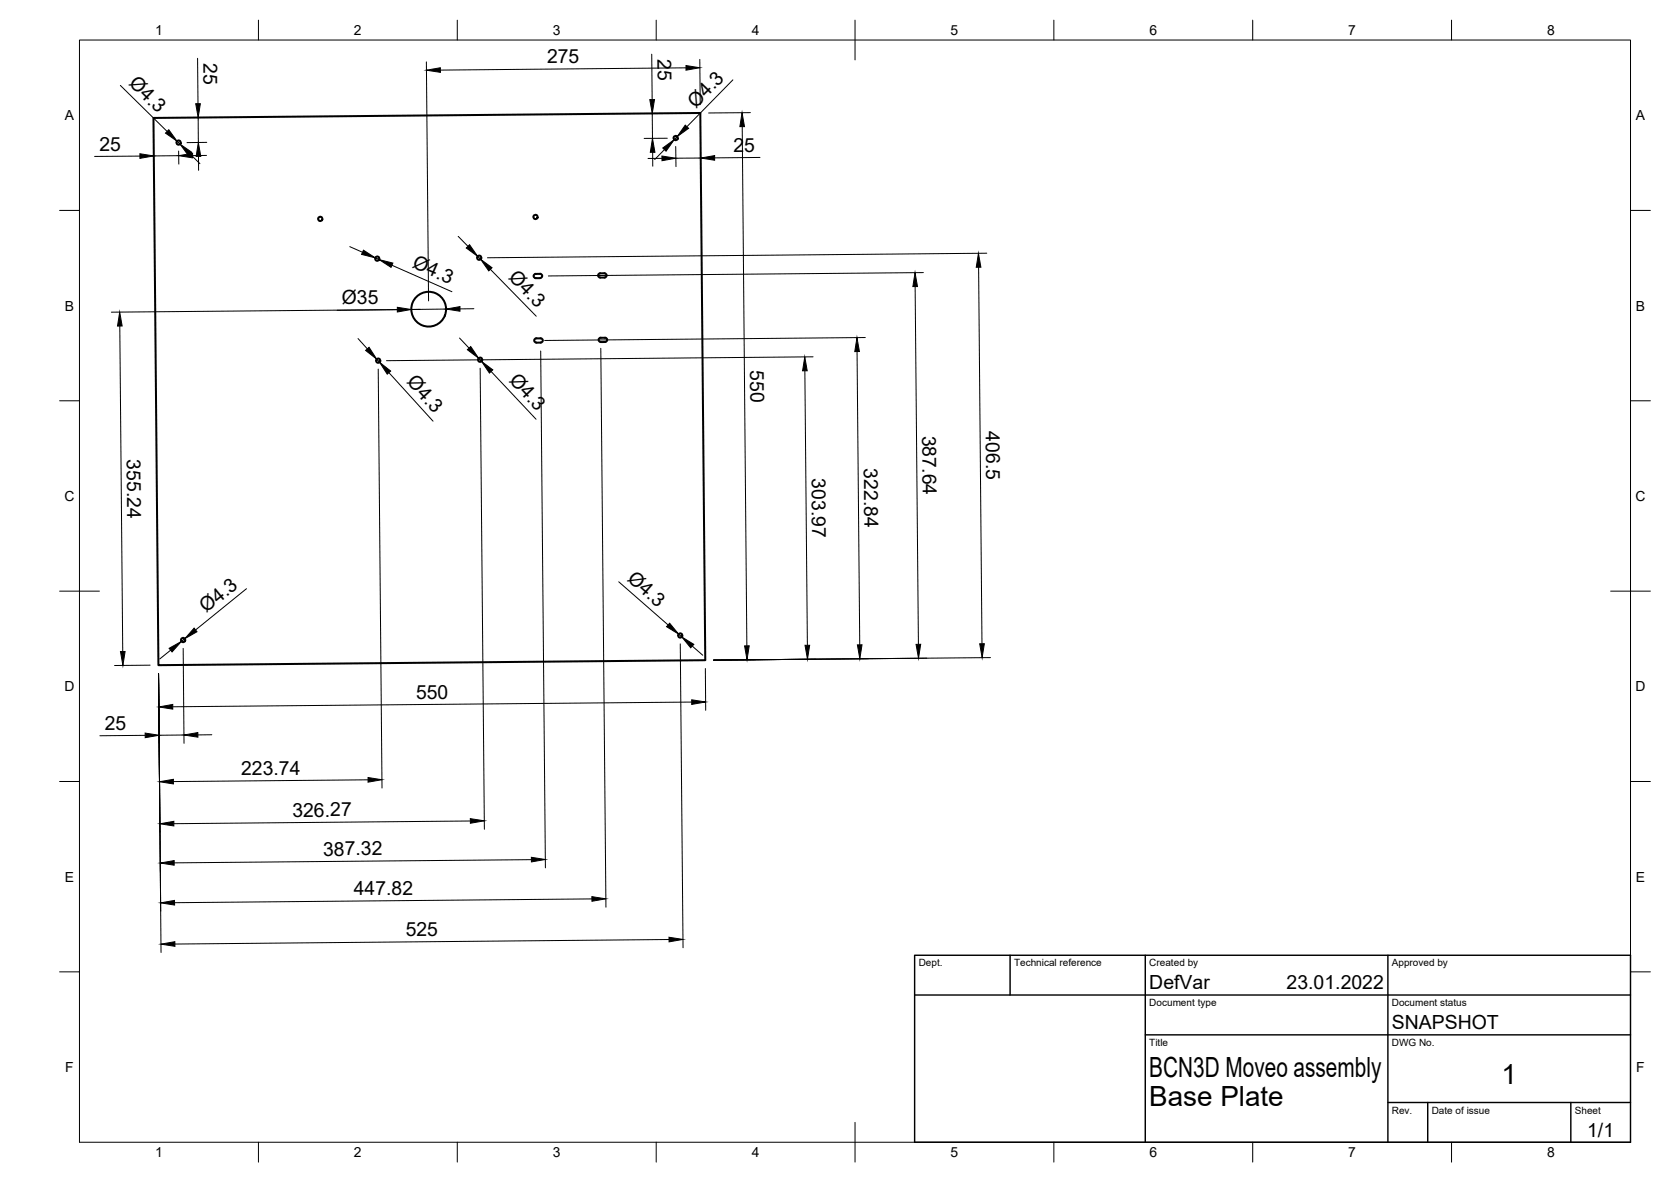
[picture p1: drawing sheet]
<svg xmlns="http://www.w3.org/2000/svg" width="420mm" height="297mm" viewBox="0 0 420 297" stroke-linecap="round" stroke-linejoin="round" font-family="sans-serif">
<!-- layer: Visible -->
<g fill="none" stroke="#000" stroke-width=".51">
<path d="M38.6 29.6l137.5-1.2 1.2 137.5-137.5 1.3zM135.8 68.8a.54 .54 0 0 1 .5 .5 .54 .54 0 0 1-.5 .6h-1.1a.54 .54 0 0 1-.5-.5 .54 .54 0 0 1 .5-.6h1.1M150.9 68.7a.54 .54 0 0 0-.5 .5 .54 .54 0 0 0 .5 .6h1.1a.54 .54 0 0 0 .5-.6 .54 .54 0 0 0-.5-.5h-1.1M134.9 85h1M134.9 85a.54 .54 0 0 0-.6 .6 .54 .54 0 0 0 .6 .5M135.9 86.1h-1M135.9 85a.54 .54 0 0 1 .6 .5 .54 .54 0 0 1-.6 .6M151.1 85.9a.54 .54 0 0 1-.6-.5 .54 .54 0 0 1 .6-.5h1a.53 .53 0 0 1 .6 .5 .53 .53 0 0 1-.6 .5l-1 .1"/>
<circle cx="44.9" cy="35.8" r=".54"/>
<circle cx="169.9" cy="34.7" r=".54"/>
<circle cx="80.5" cy="55" r=".54"/>
<circle cx="134.7" cy="54.5" r=".54"/>
<circle cx="94.9" cy="65" r=".54"/>
<circle cx="107.8" cy="77.7" r="4.4"/>
<circle cx="120.5" cy="64.8" r=".54"/>
<circle cx="95.1" cy="90.6" r=".54"/>
<circle cx="120.7" cy="90.4" r=".54"/>
<circle cx="171" cy="159.7" r=".54"/>
<circle cx="46" cy="160.8" r=".54"/>
</g>
<!-- layer: Border -->
<g fill="none" stroke="#000" stroke-width=".25">
<path d="M20 10.1h390v276.9h-390zM65 5.1v5M115 5.1v5M165 5.1v5M215 5.1v10M265 5.1v5M315 5.1v5M365 5.1v5M15 52.9h5M410 52.9h5M15 100.7h5M410 100.7h5"/>
<path d="M15 148.6h10M405 148.6h10M15 196.4h5M410 196.4h5M15 244.2h5M410 244.2h5M65 287v5M115 287v5M165 287v5M215 282.1v9.9M265 287v5M315 287v5"/>
<path d="M365 287v5"/>
</g>
<!-- layer: TitleBlock -->
<path d="M230 240.1h180v46.9h-180zM230 250h180M254 240.1v9.9M288 240.1v46.9M349 240.1v46.9M288 260.1h122M349 277.1h61M359 277.1v9.9M395 277.1v9.9" fill="none" stroke="#000" stroke-width=".36"/>
<!-- layer: Dimensions -->
<g fill="none" stroke="#000" stroke-width=".25">
<path d="M49.7 14.7l.1 11.4M107.2 15.5l.6 60.1M163.9 13.6l.1 11.4M172.5 17l-61.8 .6M176 14.9l.1 11.4M30.3 21.5l11.7 11.5M35.2 39.2l-11.4 .1M44.5 35.5l.8 .7M44.9 38l.1 3.2M44.9 39.1l-6.2 .1M47.8 38.7l2.5 2.4M49.8 29.6l.1 6.2"/>
<path d="M49.9 39.3v3.5M51.9 39.1h-3.5M52 35.8h-5M164 28.5l.1 6.3M164.1 38.3v3.5M166.4 39.8h-3.5M167.1 37.6l-2.5 2.5M167.8 34.7l-5.8 .1M169.9 36.8l.1 5.1M170.3 34.3l-.8 .8M176.2 39.7l-6.3 .1M184.3 20.1l-11.6 11.7"/>
<path d="M186.6 31.8l1.2 130.5M188.7 28.3l-10.5 .1M191.1 39.6l-11.4 .1M115.2 59.4l2.5 2.5M87.9 62l3.3 1.4M94.4 64.8l.9 .4M98.6 66.7l15 6.6M105.7 77.8l-77.7 .7M112.2 77.7l-8.8 .1M119.1 77.6h-3.4M120.1 64.4l.8 .8M123.3 67.7l11.5 11.8"/>
<path d="M230.1 72l.8 89.9M232.2 68.5l-94.3 .8M246.1 67.1l.8 94.7M248.1 63.6l-125.5 1.2M30.1 81.9l.8 81.8M90 85.1l2.4 2.6M94.7 90.3l.7 .7M95.1 92.8l1 105.2M97.8 93.6l11.1 12.2M115.5 84.9l2.4 2.6M120.4 90l.7 .8M120.7 92.5l1.1 115.9"/>
<path d="M123.5 93.4l11.3 12M136 88.2l1.1 129.9M151.1 87.5l1.3 140.5M202.4 93.2l.6 69M204.4 89.7l-107.2 .9M215.5 88.4l.7 73.7M217.6 84.8l-80.7 .8M62 147.9l-12.8 10.4M155.6 146.2l12.4 10.8M170.6 159.3l.8 .8M37.7 167.2h-8.9M42.9 163.4l-2.7 2.2"/>
<path d="M46.1 162.9l.2 23.9M46.5 160.5l-.9 .7M171 161.8l.7 76.4M173.9 176.4l-130.5 1.2M174.1 162.4l2.6 2.3M177.4 168v10.5M249 165.3l-69.6 .6 38.9-.4M36.5 184.8l-11.4 .1M40.1 198.6l-.2-29.3 .6 70.1M46.2 184.7l-6.2 .1M53.3 184.6l-3.6 .1M92.5 196l-48.9 .4"/>
<path d="M118.3 206.3l-74.6 .7M133.6 216l-89.8 .8M148.8 225.9l-104.9 1M168.2 236.1l-124.2 1.1"/>
</g>
<g fill="#000" stroke="#000" stroke-width=".25">
<path d="M107.2 17.6l3.5-.6v1.2zM172.5 16.5l3.5 .5-3.5 .6zM35.2 38.6l3.5 .6-3.5 .6zM42.4 32.6l2.1 2.9-2.9-2zM45.3 36.2l2.9 2.1-.8 .8zM44.9 39.1l3.5-.6v1.2zM49.2 26.1h1.2l-.6 3.5zM49.9 35.8l.6 3.5h-1.2zM163.4 25h1.2l-.6 3.5zM164.1 34.8l.6 3.5h-1.2zM166.4 39.2l3.5 .6-3.4 .6zM166.6 37.2l2.9-2.1-2 2.9z"/>
<path d="M172.3 31.4l.8 .8-2.8 2.1zM176.2 39.7l3.5-.6v1.2zM186.6 28.3l.6 3.5h-1.2zM91.4 62.9l3 1.9-3.5-.9zM95.3 65.2l3.5 .9-.5 1.1zM99.9 77.2l3.5 .6-3.5 .6zM112.2 77.7l3.5-.6v1.1zM117.2 62.3l.9-.8 2 2.9zM120.9 65.2l2.8 2.1-.8 .8zM230.1 68.5l.6 3.5h-1.2zM246 63.7l.6 3.4-1.1 .1zM30.1 78.4l.6 3.5h-1.2z"/>
<path d="M91.9 88.1l.9-.8 1.9 3zM95.4 91l2.8 2.2-.8 .8zM117.5 87.9l.9-.8 2 2.9zM121.1 90.8l2.8 2.1-.8 .9zM202.4 89.7l.6 3.5h-1.2zM215.5 84.8l.6 3.5-1.2 .1zM48.8 157.8l.7 1-3 1.7zM168.4 156.6l2.2 2.7-3-1.8zM30.3 163.7h1.2l-.6 3.5zM42.5 162.9l3.1-1.7-2.3 2.6zM39.9 177.7l3.5-.7v1.2zM173.9 175.9l3.5 .5-3.5 .6z"/>
<path d="M171.4 160.1l3.1 1.8-.8 .9zM187.2 162.3h1.2l-.6 3.5zM202.4 162.2h1.2l-.6 3.5zM215.6 162.1l1.1-.1-.5 3.6zM230.3 161.9h1.2l-.6 3.5zM246.3 161.8h1.2l-.5 3.5zM36.5 184.2l3.5 .6-3.5 .6zM40.1 196.5l3.5-.7v1.2zM46.2 184.7l3.5-.6 .1 1.2zM92.5 195.4l3.5 .5-3.5 .7zM40.2 207l3.5-.6v1.2zM40.3 216.9l3.5-.6v1.1z"/>
<path d="M118.3 205.7l3.5 .6-3.5 .6zM133.6 215.4l3.5 .6-3.5 .6zM40.4 226.9l3.5-.6v1.1zM40.5 237.3l3.5-.6v1.1zM148.8 225.3l3.5 .6-3.5 .6zM168.2 235.5l3.5 .6-3.5 .6z"/>
</g>
<g font-size="7">
<text x="289" y="270.6">BCN3D Moveo assembly</text>
<text x="377.5" y="272.3">1</text>
<text x="289" y="278.1">Base Plate</text>
</g>
<g font-size="4.9">
<text x="51.2" y="15.9" transform="rotate(90 51.2 15.9)">25</text>
<text x="137.5" y="15.9">275</text>
<text x="165.4" y="14.9" transform="rotate(90 165.4 14.9)">25</text>
<text x="32.2" y="21.2" transform="rotate(45 32.2 21.2)">Ø4.3</text>
<text x="174.9" y="27.4" transform="rotate(-46 174.9 27.4)">Ø4.3</text>
<text x="25" y="37.9">25</text>
<text x="184.4" y="38.2">25</text>
<text x="103.5" y="67.1" transform="rotate(24 103.5 67.1)">Ø4.3</text>
<text x="127.7" y="70" transform="rotate(46 127.7 70)">Ø4.3</text>
<text x="85.9" y="76.4" transform="rotate(-1 85.9 76.4)">Ø35</text>
<text x="127.8" y="95.7" transform="rotate(47 127.8 95.7)">Ø4.3</text>
<text x="188.6" y="93" transform="rotate(90 188.6 93)">550</text>
<text x="102.1" y="96.1" transform="rotate(48 102.1 96.1)">Ø4.3</text>
<text x="231.9" y="109.5" transform="rotate(89 231.9 109.5)">387.64</text>
<text x="247.9" y="108.4" transform="rotate(89 247.9 108.4)">406.5</text>
<text x="31.9" y="115.4" transform="rotate(90 31.9 115.4)">355.24</text>
<text x="217.2" y="117.7" transform="rotate(90 217.2 117.7)">322.84</text>
<text x="204.1" y="120.2" transform="rotate(90 204.1 120.2)">303.97</text>
<text x="157.5" y="145.8" transform="rotate(41 157.5 145.8)">Ø4.3</text>
<text x="51.9" y="154.1" transform="rotate(-39 51.9 154.1)">Ø4.3</text>
<text x="104.6" y="175.6" transform="rotate(-1 104.6 175.6)">550</text>
<text x="26.4" y="183.4" transform="rotate(-1 26.4 183.4)">25</text>
<text x="60.6" y="194.8" transform="rotate(-1 60.6 194.8)">223.74</text>
<text x="73.5" y="205.3">326.27</text>
<text x="81.2" y="215" transform="rotate(-1 81.2 215)">387.32</text>
<text x="89" y="225" transform="rotate(-1 89 225)">447.82</text>
<text x="102" y="235.3" transform="rotate(-1 102 235.3)">525</text>
<text x="289" y="248.5">DefVar</text>
<text x="323.5" y="248.5">23.01.2022</text>
<text x="350" y="258.6">SNAPSHOT</text>
<text x="399.1" y="285.7">1/1</text>
</g>
<g font-size="3.5">
<text x="39" y="8.8">1</text>
<text x="89" y="8.8">2</text>
<text x="139" y="8.8">3</text>
<text x="189" y="8.8">4</text>
<text x="239" y="8.8">5</text>
<text x="289" y="8.8">6</text>
<text x="339" y="8.8">7</text>
<text x="389" y="8.8">8</text>
<text x="16.3" y="30.2">A</text>
<text x="411.3" y="30.2">A</text>
<text x="16.3" y="78">B</text>
<text x="411.3" y="78">B</text>
<text x="16.2" y="125.9">C</text>
<text x="411.2" y="125.9">C</text>
<text x="16.2" y="173.7">D</text>
<text x="411.2" y="173.7">D</text>
<text x="16.3" y="221.6">E</text>
<text x="411.3" y="221.6">E</text>
<text x="16.4" y="269.4">F</text>
<text x="411.4" y="269.4">F</text>
<text x="39" y="290.8">1</text>
<text x="89" y="290.8">2</text>
<text x="139" y="290.8">3</text>
<text x="189" y="290.8">4</text>
<text x="239" y="290.8">5</text>
<text x="289" y="290.8">6</text>
<text x="339" y="290.8">7</text>
<text x="389" y="290.8">8</text>
</g>
<g font-size="2.5">
<text x="231" y="242.9">Dept.</text>
<text x="255" y="242.9">Technical reference</text>
<text x="289" y="242.9">Created by</text>
<text x="350" y="242.9">Approved by</text>
<text x="289" y="252.8">Document type</text>
<text x="350" y="252.8">Document status</text>
<text x="289" y="262.9">Title</text>
<text x="350" y="262.9">DWG No.</text>
<text x="350" y="279.9">Rev.</text>
<text x="360" y="279.9">Date of issue</text>
<text x="396" y="279.9">Sheet</text>
</g>
</svg>
